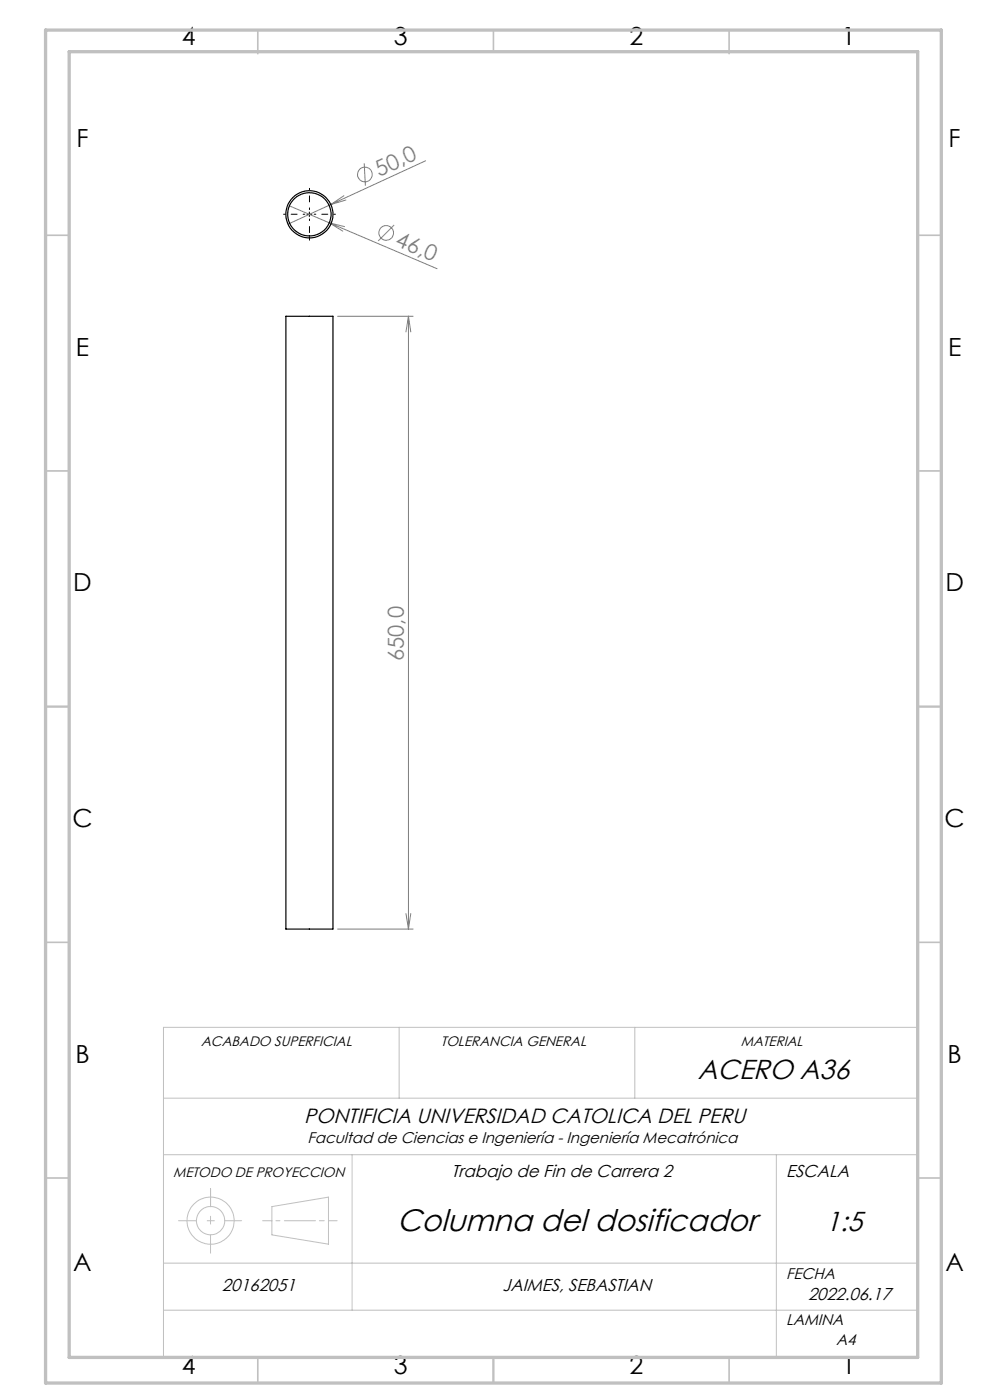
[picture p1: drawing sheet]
<svg xmlns="http://www.w3.org/2000/svg" width="210mm" height="297mm" viewBox="0 0 210 297" stroke-linecap="round" stroke-linejoin="round" font-family="sans-serif">
<g fill="none" stroke="#808080" stroke-width=".21">
<path d="M77.3 34.6l.2 4.8M90.3 34.1l-20.1 9.3M61.4 43.7l8.4 3.6M69.8 47.3l22.9 9.7M69.8 47.3l2.9 1.7M69.8 47.3l3.3 .8M70.2 43.4l-9.1 4.2M73 41.5l-2.8 1.9M73.4 42.4l-3.2 1M83.6 47.7l-3.4 3.4M71.6 67.1h16M86.6 67.1v130"/>
<path d="M86.6 67.1l.5 3.3M86.6 67.1l-.5 3.3M71.6 197.1h16M86.1 193.8l.5 3.3M87.1 193.8l-.5 3.3"/>
<circle cx="77.4" cy="37" r="1.55"/>
<circle cx="81.9" cy="49.4" r="1.55"/>
</g>
<g fill="none" stroke="#c0c0c0" stroke-width=".21">
<path d="M84.7 217.9v15.1M134.7 217.9v15.1M194.7 217.9h-160v70.1M34.7 233h160M34.7 245h160M37.9 259h3.8M44 259h1.5M44.7 252.2v3.8M44.7 258v1.7M47.7 259h3.6M55.7 259h2M57.7 256l12-2v9.9l-12-1.9z"/>
<path d="M58.5 259h.9M60.3 259h6.6M67.7 259h1.1M69.7 259h1.8M74.7 245v33M164.7 245v43M34.7 268h160M34.7 278h160M44.7 262v3.8"/>
<circle cx="44.7" cy="259" r="5"/>
<circle cx="44.7" cy="259" r="3"/>
</g>
<path d="M64.6 45.4h-4.5M65.6 44.4v-4.5M65.6 46.4v4.5M66.6 45.4h4.5" fill="none" stroke="#000" stroke-width=".21" stroke-dasharray="15.2 1.3 1.3 1.3" stroke-dashoffset="14.9"/>
<path d="M65.1 45.5h1M65.6 45v1" fill="none" stroke="#000" stroke-width=".21"/>
<g fill="none" stroke="#c0c0c0" stroke-width=".35">
<path d="M54.7 6.4v5M104.7 6.4v4.6M154.7 6.4v5M9.7 49.9h5M194.7 49.9h5M9.7 99.9h5M194.7 99.9h5M9.7 149.9h5M194.7 149.9h5M9.7 199.9h5M194.7 199.9h5M9.7 249.9h5"/>
<path d="M194.7 249.9h5M54.7 288.4v5M104.7 288v5.4M154.7 288.4v5"/>
</g>
<path d="M9.7 6.4h190v287h-190zM14.7 11h180v277h-180z" fill="none" stroke="#c0c0c0" stroke-width=".7"/>
<g fill="none" stroke="#000" stroke-width=".25">
<path d="M60.6 67.1h10v130h-10z"/>
<circle cx="65.6" cy="45.5" r="4.6"/>
<circle cx="65.6" cy="45.5" r="5"/>
</g>
<text font-size="6.6" x="84.2" y="261.1">Columna del dosificador</text>
<g font-size="5.8">
<text x="148" y="228.9">ACERO A36</text>
<text x="175.1" y="261.1">1:5</text>
</g>
<g font-size="5.3">
<text x="38.5" y="9.5">4</text>
<text x="83.5" y="9.5">3</text>
<text x="133.6" y="9.5">2</text>
<text x="178.6" y="9.5">1</text>
<text x="16.2" y="31.2">F</text>
<text x="201.2" y="31.2">F</text>
<text x="16.1" y="75.5">E</text>
<text x="201.1" y="75.5">E</text>
<text x="15.5" y="125.5">D</text>
<text x="200.5" y="125.5">D</text>
<text x="15.4" y="175.5">C</text>
<text x="200.4" y="175.5">C</text>
<text x="16" y="225.5">B</text>
<text x="201" y="225.5">B</text>
<text x="15.5" y="269.7">A</text>
<text x="200.5" y="269.7">A</text>
<text x="38.5" y="291.5">4</text>
<text x="83.5" y="291.5">3</text>
<text x="133.6" y="291.5">2</text>
<text x="178.6" y="291.5">1</text>
</g>
<g font-size="4.7" fill="#808080">
<text x="80.5" y="37.5" transform="rotate(-25 80.5 37.5)">50,0</text>
<text x="83.6" y="52" transform="rotate(23 83.6 52)">46,0</text>
<text x="85.6" y="140.3" transform="rotate(-90 85.6 140.3)">650,0</text>
</g>
<text font-size="4.4" x="64.5" y="238.2">PONTIFICIA UNIVERSIDAD CATOLICA DEL PERU</text>
<g font-size="3.7">
<text x="95.8" y="249.8">Trabajo de Fin de Carrera 2</text>
<text x="166.7" y="249.8">ESCALA</text>
<text x="47.1" y="273.8">20162051</text>
<text x="106.6" y="273.8">JAIMES, SEBASTIAN</text>
<text x="171.4" y="275.8">2022.06.17</text>
</g>
<g font-size="3.3">
<text x="65.3" y="242.4">Facultad de Ciencias e Ingeniería - Ingeniería Mecatrónica</text>
<text x="166.7" y="271.4">FECHA</text>
<text x="166.7" y="281.1">LAMINA</text>
<text x="177.4" y="285.3">A4</text>
</g>
<g font-size="2.9">
<text x="42.6" y="222">ACABADO SUPERFICIAL</text>
<text x="93.5" y="222">TOLERANCIA GENERAL</text>
<text x="157.1" y="222">MATERIAL</text>
<text x="36.7" y="249.8">METODO DE PROYECCION</text>
</g>
</svg>
